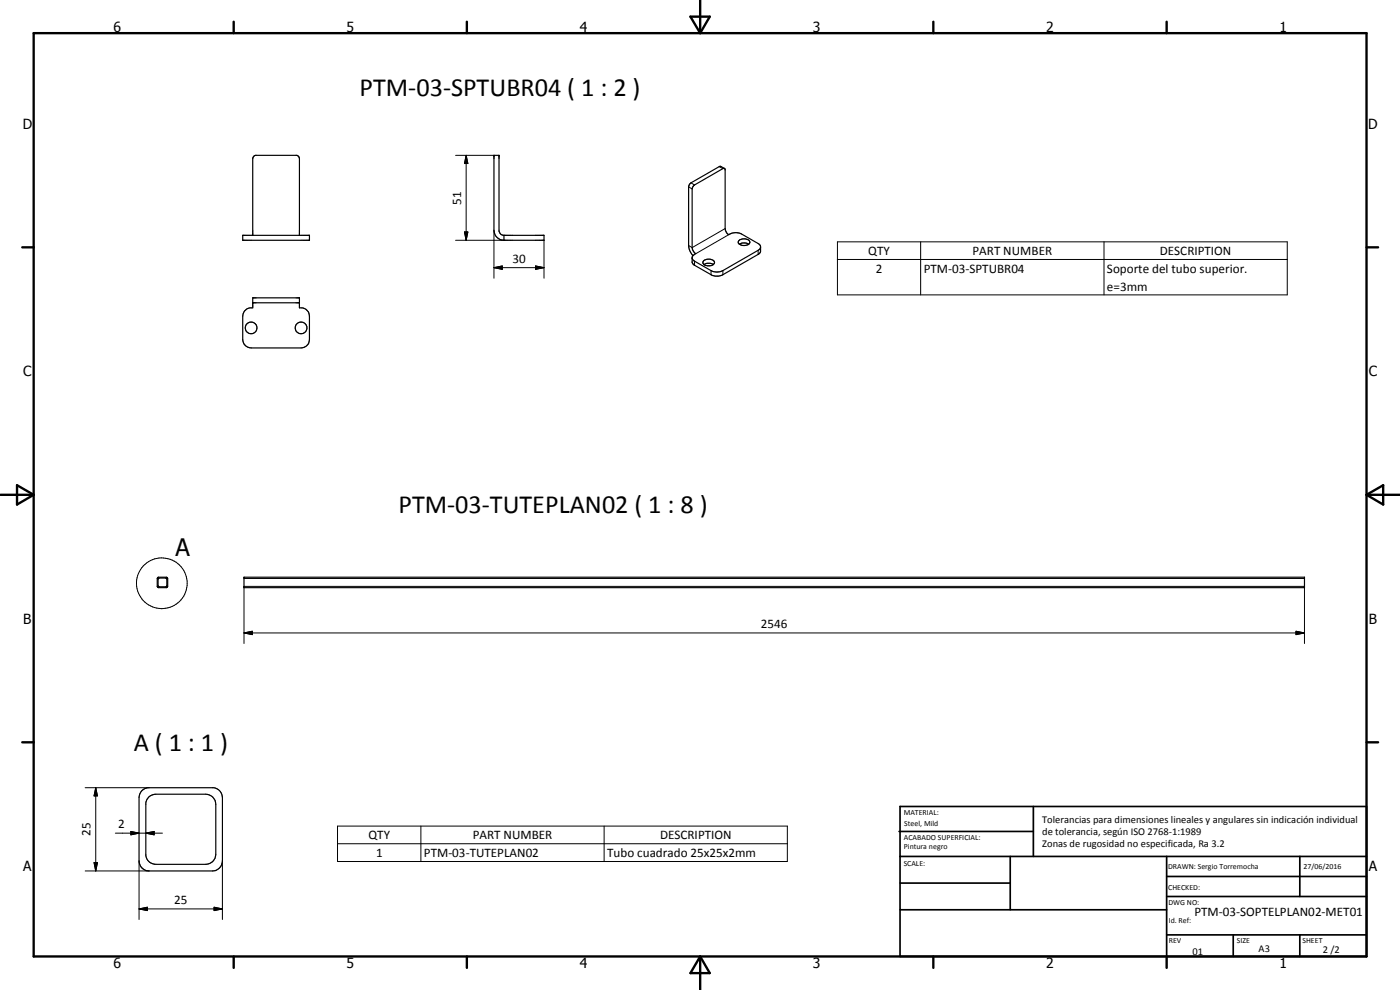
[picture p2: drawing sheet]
<svg xmlns="http://www.w3.org/2000/svg" width="420mm" height="297mm" viewBox="0 0 420 297" stroke-linecap="round" stroke-linejoin="round" font-family="sans-serif">
<g fill="none" stroke="#000" stroke-width=".35">
<path d="M208.1 55.8l8.8-5.2h.6l.1 18 .5 1.3 .6 .5a3.9 3.9 0 0 1 3.9-.2l5.2 3 .4 .8v1.7l-.7 .6-10.8 6.3a3.7 3.7 0 0 1-3.3-.2l-5.2-2.9-.5-.8 .1-1.9 1-.7-.7-.8-.4-1v-17.6zM217.5 50.5l-1.5-.6-8.6 5-.6 .6-.1 .6v17.6a5.1 5.1 0 0 0 1.3 3M72.8 70.6h20.1v1.5h-20.1zM75.8 70.6v-23l.4-.8 .5-.2h12.4l.6 .4 .2 .6v23M151.2 70.6l-.8-.2-.6-1v-22.8h-1.6v22.5a3 3 0 0 0 3 3M151.2 70.6h12.1v1.5h-12.1M151.2 70.6v1.5M211.1 78.3a2.26 2.26 0 0 1 3.3 .4 2.02 2.02 0 0 1-3.5 .1zM211.3 79.4a2.62 2.62 0 0 1 2.8 0M221.8 72.2a1.92 1.92 0 0 1 3.2 .6 2.24 2.24 0 0 1-3.4 .1zM221.9 73.3a2.62 2.62 0 0 1 2.8 0M228.2 74.2l-.7 .9-10.6 6.1a3.9 3.9 0 0 1-3.5 0l-5.2-3-.5-.7"/>
<path d="M75.8 89.4h14.1v3a2.58 2.58 0 0 1 3 2.5v7a2.52 2.52 0 0 1-2.5 2.5h-15a2.59 2.59 0 0 1-2.6-2.5v-7a2.58 2.58 0 0 1 3-2.5zM75.8 90.8h14.1M47.3 173.3h2.9v2.9h-2.9zM47.4 173.7l.4-.3h1.9l.4 .3v2.2l-.2 .2h-2.2l-.3-.2zM73.2 173.2h318.3v3.1h-318.3zM42.6 237.2l1.8-.9h19.8a3 3 0 0 1 2.5 3v19a3 3 0 0 1-3 3h-19a3 3 0 0 1-3-3v-19l.3-1.1zM44.6 239.2l1-.7 1.2-.2h15a3 3 0 0 1 3 3v15a3 3 0 0 1-3 3h-15a3 3 0 0 1-3-2.6v-15.8z"/>
<circle cx="75.4" cy="98.4" r="1.75"/>
<circle cx="90.3" cy="98.4" r="1.76"/>
</g>
<g fill="#000">
<circle cx="148.2" cy="46.6" r=".18"/>
<circle cx="149.8" cy="46.6" r=".18"/>
</g>
<g fill="none" stroke="#000" stroke-width=".3">
<path d="M136.7 46.6h11.5M139.9 46.6l.5 2.5h-1zM139.9 46.6v25.5M206.7 56.1l1 .6M207.4 54.9l1 .6M215.8 50l1.1 .6M136.7 72.1h14.5M139.4 69.6h1l-.5 2.5zM148.2 69.1v14.4M160.7 79.8l2.6 .5-2.6 .5zM163.3 72.1v11.4M208.4 78.4v1.2"/>
<path d="M217.6 68.6l-9.9 5.7-1-.6M218.7 70.4l-9.9 5.7M227.5 75.1v1.2M251.3 72.6h135v15.9h-135zM251.3 77.9h135M276.3 72.6v15.9M331.3 72.6v15.9M148.2 80.3l2.5-.5v1zM148.2 80.3h15.1M213.4 81.2v1.2M216.9 81.2v1.2M73.2 173.6h318.3"/>
<path d="M73.2 189.9l2.5-.5v1zM73.2 193.1v-17.2h318.3v17.2M73.2 189.9h318.3M388.9 189.4l2.6 .5-2.6 .5zM25.6 236.3h19.1M28.7 236.3l.5 2.5h-1zM28.7 236.3v25M28.2 258.8h1l-.5 2.5zM34.6 250h14.2M39.3 249.5l2.4 .5-2.4 .5zM41.7 258.3v17.6M43.8 250l2.5-.5v1z"/>
<path d="M66.7 258.3v17.6M101.3 247.9h135v10.6h-135zM101.3 253.2h135M126.3 247.9v10.6M181.3 247.9v10.6M25.6 261.3h19.1M41.7 272.7l2.5-.5v1zM41.7 272.7h25M64.3 272.2l2.4 .5-2.4 .5z"/>
<circle cx="48.6" cy="175" r="7.6"/>
</g>
<g fill="none" stroke="#000" stroke-width=".71">
<path d="M10.1 9.9h400v277.1h-400zM70.1 6.5v3.4M140.1 6.5v3.4M207.2 5h5.8l-2.9 4.9zM210.1 0v9.9M280.1 6.5v3.4M350.1 6.5v3.4M6.7 74.2h3.4M410.1 74.2h3.5M.1 148.5h10M5.1 145.6l5 2.9-5 2.9zM410.1 148.5h10"/>
<path d="M410.1 148.5l5-2.9v5.8zM6.7 222.7h3.4M410.1 222.7h3.5M70.1 287v3.4M140.1 287v3.4M210.1 287v10M210.1 287l2.9 5h-5.8zM280.1 287v3.4M350.1 287v3.4"/>
</g>
<g fill="none" stroke="#000" stroke-width=".51">
<path d="M269.8 249.5h40.3M270.1 242h140v45h-140zM270.1 257h140M303.2 257v16M310.1 242v15M350.1 257v30M390.1 257v12M270.1 265h33.1M270.1 273h80M350.1 269h60M350.1 263h60M350.1 280.5h60"/>
<path d="M370.1 280.5v6.5M390.1 280.5v6.5"/>
</g>
<path d="M139.9 46.6l.5 2.5h-1zM139.4 69.6h1l-.5 2.5zM148.2 80.3l2.5-.5v1zM160.7 79.8l2.6 .5-2.6 .5zM73.2 189.9l2.5-.5v1zM388.9 189.4l2.6 .5-2.6 .5zM28.7 236.3l.5 2.5h-1zM28.2 258.8h1l-.5 2.5zM39.3 249.5l2.4 .5-2.4 .5zM43.8 250l2.5-.5v1zM41.7 272.7l2.5-.5v1zM64.3 272.2l2.4 .5-2.4 .5z" fill="#000"/>
<g font-size="7.9">
<text x="107.9" y="28.7">PTM-03-SPTUBR04 ( 1 : 2 )</text>
<text x="119.6" y="153.9">PTM-03-TUTEPLAN02 ( 1 : 8 )</text>
<text x="40.1" y="225.3">A ( 1 : 1 )</text>
</g>
<text font-size="7.2" x="52.7" y="166.8">A</text>
<g font-size="4.2">
<text x="34" y="9.6">6</text>
<text x="104" y="9.6">5</text>
<text x="174" y="9.6">4</text>
<text x="244" y="9.6">3</text>
<text x="314" y="9.6">2</text>
<text x="384" y="9.6">1</text>
<text x="6.8" y="38.7">D</text>
<text x="410.6" y="38.7">D</text>
<text x="7" y="112.9">C</text>
<text x="410.8" y="112.9">C</text>
<text x="7" y="187.1">B</text>
<text x="410.8" y="187.1">B</text>
<text x="7" y="261.4">A</text>
<text x="410.8" y="261.4">A</text>
<text x="34" y="290.4">6</text>
<text x="104" y="290.4">5</text>
<text x="174" y="290.4">4</text>
<text x="244" y="290.4">3</text>
<text x="314" y="290.4">2</text>
<text x="384" y="290.4">1</text>
</g>
<g font-size="3.9">
<text x="138.4" y="61.4" transform="rotate(-90 138.4 61.4)">51</text>
<text x="260.6" y="76.5">QTY</text>
<text x="291.9" y="76.5">PART NUMBER</text>
<text x="348.1" y="76.5">DESCRIPTION</text>
<text x="153.8" y="78.8">30</text>
<text x="262.8" y="81.8">2</text>
<text x="277.2" y="81.8">PTM-03-SPTUBR04</text>
<text x="332.2" y="81.9">Soporte del tubo superior.</text>
<text x="332.2" y="87.2">e=3mm</text>
<text x="228.3" y="188.3">2546</text>
<text x="27.2" y="250.8" transform="rotate(-90 27.2 250.8)">25</text>
<text x="35.4" y="248.5">2</text>
<text x="110.6" y="251.8">QTY</text>
<text x="141.9" y="251.8">PART NUMBER</text>
<text x="198.1" y="251.8">DESCRIPTION</text>
<text x="112.8" y="257.1">1</text>
<text x="127.2" y="257.1">PTM-03-TUTEPLAN02</text>
<text x="182.2" y="257.2">Tubo cuadrado 25x25x2mm</text>
<text x="52.3" y="271.1">25</text>
<text x="358.5" y="275">PTM-03-SOPTELPLAN02-MET01</text>
</g>
<g font-size="3.1">
<text x="312.7" y="246.8">Tolerancias para dimensiones lineales y angulares sin indicación individual</text>
<text x="312.7" y="250.4">de tolerancia, según ISO 2768-1:1989</text>
<text x="312.7" y="254">Zonas de rugosidad no especificada, Ra 3.2</text>
<text x="357.9" y="286.4">01</text>
<text x="377.7" y="285.6">A3</text>
<text x="397" y="285.9">2 /2</text>
</g>
<g font-size="2.4">
<text x="271.2" y="244.4">MATERIAL:</text>
<text x="271.3" y="252">ACABADO SUPERFICIAL:</text>
<text x="271.4" y="247.9">Steel, Mild</text>
<text x="271.3" y="254.6">Pintura negro</text>
<text x="271.2" y="259.7">SCALE:</text>
<text x="350.6" y="260.8">DRAWN: Sergio Torremocha</text>
<text x="391.2" y="260.6">27/06/2016</text>
<text x="350.6" y="267">CHECKED:</text>
<text x="350.6" y="271.4">DWG NO:</text>
<text x="350.8" y="276.9">Id. Ref:</text>
<text x="350.8" y="282.8">REV</text>
<text x="371.2" y="282.9">SIZE</text>
<text x="390.9" y="282.9">SHEET</text>
</g>
</svg>
